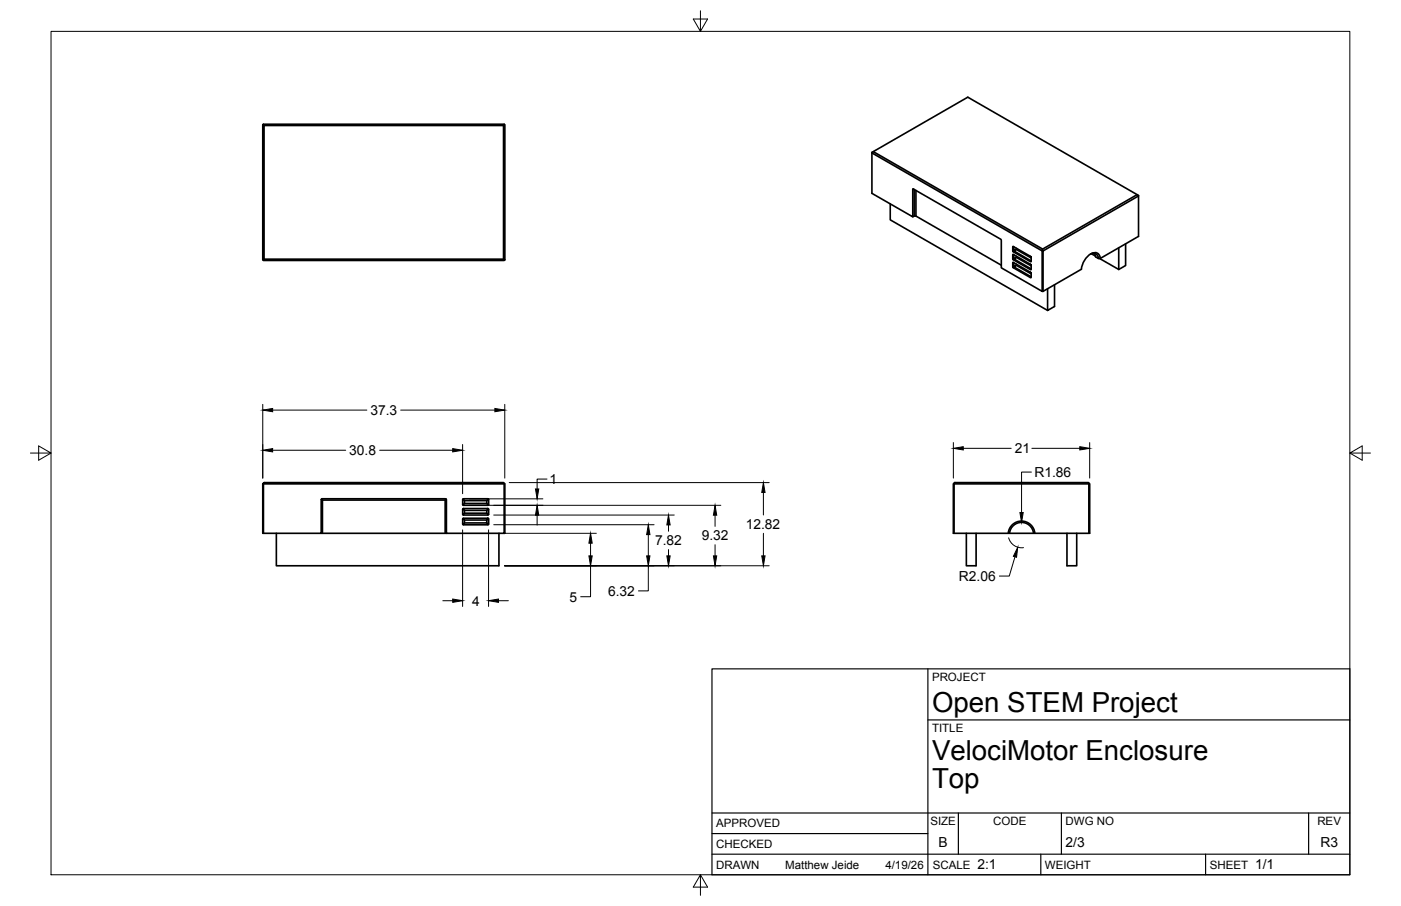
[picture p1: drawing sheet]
<svg xmlns="http://www.w3.org/2000/svg" width="432mm" height="279mm" viewBox="0 0 432 279" stroke-linecap="round" stroke-linejoin="round" font-family="sans-serif">
<!-- layer: Visible -->
<g fill="none" stroke="#000" stroke-width=".51">
<path d="M81.1 38.4l.3 .3v41.2l-.3 .3-.1-41.7 .2-.2h74.2l.2 .2-.1 41.7M81.4 38.7h73.8M155.5 38.4l-.3 .3v41.2M269.2 46.8l52.2 30v.5l-52.7-30.1M281.5 58.3h-.2M281.7 58.4v8.2M282.3 58.7v7.9M81.4 79.9h73.8l.3 .3h-74.4M274.4 62.9v4.9l48.5 27.9M281.3 66.9l1-.3 26.3 15.2M312.1 78.5l5.6 3.1 .1 1.5-5.5-3zM312.1 76.1l5.6 3 .1 1.6-5.5-3.1z"/>
<path d="M312.1 77.4l.4-.2 .1 .3-.3 .1M312.3 78.5h-.2M312.3 76l-.2 .1M312.5 76.1v1.1l.7-.3v-.3M312.5 78.6v1.1l-.4 .2M312.9 79.6l-.3 .3 5.2 3M312.9 79.6l.3-.2 4.6 2.6M312.9 79.6l-.4 .1 .1 .2-.3 .2M312.9 77.1l-.3 .4 5.2 3M313.2 79v.4M313.2 76.9l4.6 2.6M321.4 76.8l29.1-16.8 .4 .3v12.6l-11.8 6.8h-.6l-.8-.5-.4-1.1"/>
<path d="M321.4 77.3l.1 .1M336.1 78.4a1.55 1.55 0 0 1 1.6-.1 1.55 1.55 0 0 1 .8 1.4M336.4 78.3l1.2 .7M338.9 79.7l5.9 3.4M339.1 79.7a1.88 1.88 0 0 0-1.3-1.8 1.88 1.88 0 0 0-2.2 .8l-.9 1-.8 1.3-.6 2-12.1 6.9M344.8 76.4v6.7M346.9 75.2v6.7l-2.1 1.2M350.5 60l-52.2-30-29.6 17v12.6l12.6 7.3 .2-8.6 27 15.5 .1 8.8 12.6 7.3v-12.5M350.9 60.4l-29.4 17v12.5M312.1 81l5.6 3 .1 1.6-5.5-3zM312.1 82.3l.4-.2 .1 .3-.3 .2M312.3 80.9l-.2 .1"/>
<path d="M312.5 81v1.1l.7-.3v-.3M312.9 82l-.3 .4 5.2 3M313.2 81.8l4.6 2.7M325 87.8v6.7l-2.1 1.2v-6.7M81.1 149.1l.1 15.4h-.2v-15.3l.4-.4h73.8l.3 .3-74.3 .1M99 154l.3 .2M99.2 153.8l.2 .4v10.3M137.2 154.2v10.3M137.5 153.9l-.3 .3h-37.8M142.6 157l.6 .4v.9M142.6 154l.3 .2M142.8 156.8h7.6l.2 .2v1.6l-.2 .2h-7.6l-.2-.2v-1.6z"/>
<path d="M142.8 153.8h7.6l.2 .2v1.6l-.2 .2h-7.6l-.2-.2v-1.6zM142.8 159.8l.4 .6v.9l-.6 .3M142.8 153.8l.4 .6v.9l-.6 .3M142.8 156.8l.1 .4M142.9 158.5l.3-.2h6.8l.4 .5M142.9 158.5l-.1 .3M142.9 158.5l-.3 .1M142.9 155.5l-.1 .3M150 154.4v.9h-6.8M150 155.3l.6 .3M150 157.4v.9M150.3 158.5l.3 .1"/>
<path d="M150.3 155.5l.1 .3M150.4 159.8l-.4 .6h-6.8M150.4 156.8l-.4 .6h-6.8M150.4 153.8l-.4 .6h-6.8M150.6 157l-.3 .2M150.6 154l-.3 .2M155.4 149.2v15.3h-17.8v-10.5l-.2-.2h-38.2l-.2 .2v10.5h-17.8M155.5 149.1l.1 15.4h-.2M293.9 149.1l.1 .1M335.6 149.2h-41.6v15.3M335.7 149.1l-.3-.3h-41.2l-.4 .4v15.3h17.3M85.2 164.5v10h68.6v-10"/>
<path d="M99 164.5h38.6M142.6 160l.2-.2h7.6l.2 .2v1.6l-.2 .2h-7.6l-.2-.2zM142.6 160l.3 .2M142.9 161.5l-.1 .3M150 160.4v.9h-6.8M150 161.3l.6 .3M150.3 161.5l.1 .3M150.6 160l-.3 .2M297.8 164.5v10h3v-10M311.1 164.5a3.7 3.7 0 0 1 3.7-3.4 3.7 3.7 0 0 1 3.7 3.4M311.1 164.5h7.4M318.5 164.5h17.4l-.2-15.4-.1 15.4"/>
<path d="M318.9 164.5a4.1 4.1 0 0 0-4.1-3.8 4.1 4.1 0 0 0-4.1 3.8M328.8 164.5v10h3.1v-10"/>
</g>
<!-- layer: Border -->
<path d="M15.7 9.7h400.3v260.1h-400.3zM215.9 3.3v6.4l-2.2-3.8h4.4l-2.2 3.8M9.4 139.7h6.3l-3.8-2.2v4.4l3.8-2.2M416 139.7l3.8 2.2v-4.4l-3.8 2.2h6.4M215.9 269.8l2.2 3.8h-4.4l2.2-3.8v6.3" fill="none" stroke="#000" stroke-width=".31"/>
<!-- layer: Titleblock -->
<path d="M219.4 206.3h196.6v63.5h-196.6zM286 206.3v63.5M286 222h130M219.4 257.1h66.6M219.4 250.7h196.6M295.4 250.7v12.7M327.1 250.7v12.7M403.3 250.7v12.7M219.4 263.4h196.6M320.8 263.4v6.4M371.6 263.4v6.4" fill="none" stroke="#000" stroke-width=".36"/>
<!-- layer: FD_Dimensions -->
<g fill="none" stroke="#000" stroke-width=".31">
<path d="M81 124.7v22.7M84 126.5h29.1M84 138.9h22.6M117 138.9h22.5M123.5 126.5h29M142.6 137.1v15.2M155.6 124.7v22.7M293.8 136.5v10.9M296.9 138.3h14.8M318 138.3h14.8M335.9 136.5v10.9M144.6 155.8h77.6"/>
<path d="M144.6 153.8h22.7M152.2 158.8h55.6M157 148.8h80.1M165.5 158.9v3M168.6 147.7h-3.1v3.1M220.4 158.9v3.4M235.3 151.9v6.9M317.9 145.6h-3v12.5M142.6 163.4v23.6M150.6 163.4v23.6M152.2 161.8h49.4M155.5 174.5h81.6"/>
<path d="M155.5 164.5h28.3M182 174.5v9.5h-3M182 167.5v3.9M199.8 174.5v7.7h-3M199.8 164.9v6.5M206 161.9v1.9M206 169.5v1.9M220.4 168v3.4M235.3 164.5v6.9M310.9 165.9a4.1 4.1 0 0 0 4.6 3M312.8 171.7l-1.7 6h-3.1M136.5 185.3h3"/>
<path d="M153.6 185.3h3.1"/>
</g>
<g fill="#000" stroke="#000" stroke-width=".31">
<path d="M81 126.5l3-.5v1zM81 138.9l3-.6v1.1zM139.5 138.3l3.1 .6-3.1 .5zM152.5 126l3.1 .5-3.1 .5zM293.8 138.3l3.1-.5v1zM332.8 137.8l3.1 .5-3.1 .5zM165.5 155.8l.6 3.1h-1.1zM165 150.8h1.1l-.6 3zM220.4 155.8l.5 3.1h-1zM235.3 148.8l.5 3.1h-1zM314.3 158.1h1.1l-.5 3zM182 164.5l.5 3h-1z"/>
<path d="M181.5 171.4h1l-.5 3.1zM199.8 161.8l.5 3.1h-1zM199.3 171.4h1l-.5 3.1zM205.5 171.4h1l-.5 3.1zM206 158.8l.5 3.1h-1zM219.9 171.4h1l-.5 3.1zM234.8 171.4h1l-.5 3.1zM313.7 168.8l-.4 3.1-1-.3zM139.5 184.7l3.1 .6-3.1 .5zM150.6 185.3l3-.6v1.1z"/>
</g>
<g font-size="8.5">
<text x="287.3" y="219.5">Open STEM Project</text>
<text x="287.3" y="234.5">VelociMotor Enclosure</text>
<text x="287.3" y="243.1">Top</text>
</g>
<g font-size="4.3">
<text x="114.2" y="128">37.3</text>
<text x="107.7" y="140.4">30.8</text>
<text x="312.8" y="139.8">21</text>
<text x="169.4" y="149.3">1</text>
<text x="318.8" y="147.1">R1.86</text>
<text x="216.3" y="166.6">9.32</text>
<text x="229.8" y="163.2">12.82</text>
<text x="201.9" y="168.1">7.82</text>
<text x="295.6" y="179.2">R2.06</text>
<text x="175.5" y="185.5">5</text>
<text x="187.4" y="183.7">6.32</text>
<text x="145.5" y="186.8">4</text>
<text x="289.3" y="261.2">B</text>
<text x="328.4" y="261.2">2/3</text>
<text x="407" y="261.2">R3</text>
<text x="301.2" y="268.1">2:1</text>
<text x="386.8" y="268.1">1/1</text>
</g>
<g font-size="3.5">
<text x="287.3" y="210.1">PROJECT</text>
<text x="287.3" y="225.8">TITLE</text>
<text x="220.7" y="255.2">APPROVED</text>
<text x="286.7" y="254.5">SIZE</text>
<text x="306.1" y="254.5">CODE</text>
<text x="328.4" y="254.5">DWG NO</text>
<text x="406" y="254.5">REV</text>
<text x="220.7" y="261.5">CHECKED</text>
<text x="220.7" y="267.9">DRAWN</text>
<text x="242" y="267.9">Matthew Jeide</text>
<text x="272.9" y="267.9">4/19/26</text>
<text x="287.5" y="267.9">SCALE</text>
<text x="322.1" y="267.9">WEIGHT</text>
<text x="372.9" y="267.9">SHEET</text>
</g>
</svg>
